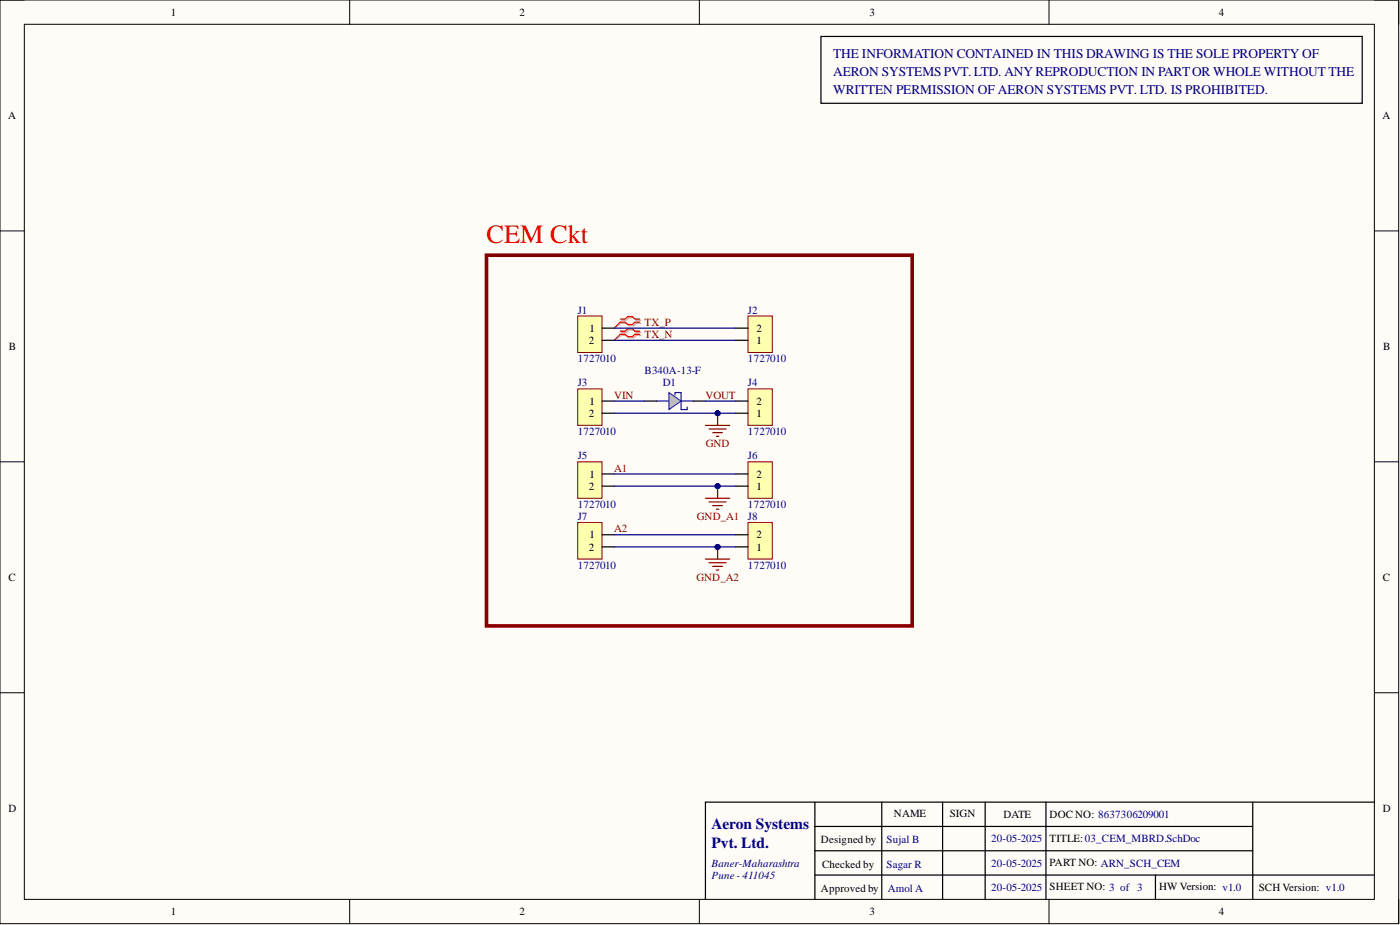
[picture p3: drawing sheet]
<svg xmlns="http://www.w3.org/2000/svg" width="292mm" height="193mm" viewBox="0 0 292 193" stroke-linecap="round" stroke-linejoin="round" font-family="sans-serif">
<path d="M0 0h291.8v192.7h-291.8z" fill-rule="evenodd" fill="#fffcf8"/>
<path d="M0 0h291.8v192.7h-291.8z" fill="none" stroke="#000" stroke-width=".21"/>
<path d="M5.1 5.1h281.7v182.5h-281.7z" fill-rule="evenodd" fill="#fffcf8"/>
<g fill="none" stroke="#000" stroke-width=".21">
<path d="M0 0h5.1M73 0v5.1M145.9 0v5.1M218.9 0v5.1M286.8 0h5v5.1M5.1 5.1h281.7v182.5h-281.7zM0 48.2h5.1M286.8 48.2h5M0 96.3h5.1M286.8 96.3h5M0 144.5h5.1M286.8 144.5h5"/>
<path d="M73 187.6v5.1M145.9 187.6v5.1M218.9 187.6v5.1M291.8 187.6v5.1"/>
</g>
<path d="M171.3 7.6h112.9v13.9h-112.9zM170 167.3v20.3M170 172.4h91.4M170 177.5h91.4M184 167.3v20.3M196.7 167.3v20.3M205.5 167.3v20.3M218.2 167.3v20.3M261.4 167.3v20.3M286.8 167.3h-139.6v20.3M170 182.6h116.8M241.1 182.6v5" fill="none" stroke="#000" stroke-width=".25"/>
<path d="M101.5 53.2h88.8v77.4h-88.8z" fill="none" stroke="#800000" stroke-width=".76"/>
<path d="M147.2 88.7h5.1M147.9 89.5h3.6M148.7 90.3h2M149.5 91h.5M149.7 86.2v2.5" fill="none" stroke="#800000" stroke-width=".25"/>
<circle cx="149.7" cy="86.2" r=".51" fill="#000080"/>
<circle cx="149.7" cy="86.2" r=".51" fill="none" stroke="#000080" stroke-width=".21"/>
<path d="M147.2 104h5.1M147.9 104.7h3.6M148.7 105.5h2M149.5 106.2h.5M149.7 101.4v2.6" fill="none" stroke="#800000" stroke-width=".25"/>
<circle cx="149.7" cy="101.4" r=".51" fill="#000080"/>
<circle cx="149.7" cy="101.4" r=".51" fill="none" stroke="#000080" stroke-width=".21"/>
<path d="M147.2 116.6h5.1M147.9 117.4h3.6M148.7 118.2h2M149.5 118.9h.5M149.7 114.1v2.5" fill="none" stroke="#800000" stroke-width=".25"/>
<circle cx="149.7" cy="114.1" r=".51" fill="#000080"/>
<circle cx="149.7" cy="114.1" r=".51" fill="none" stroke="#000080" stroke-width=".21"/>
<path d="M129.7 66.8h1l.5-.5h1l.5 .5h1M129.7 67.4h1l.5 .5h1l.5-.5h1M129.7 69.3h1l.5-.5h1l.5 .5h1M129.7 70h1l.5 .5h1l.5-.5h1" fill="none" stroke="#d0a19e" stroke-width=".25"/>
<path d="M129.7 67.4l-1.5 1.1M129.7 70l-1.5 1" fill="none" stroke="#d0a19e" stroke-width=".21"/>
<path d="M129.4 66.6h1l.5-.6h1.1l.5 .6h1M129.4 67.2h1l.5 .5h1.1l.5-.5h1M129.4 69.1h1l.5-.5h1.1l.5 .5h1M129.4 69.7h1l.5 .5h1.1l.5-.5h1" fill="none" stroke="#f00" stroke-width=".25"/>
<path d="M129.4 67.2l-1.2 1.3M129.4 69.7l-1.2 1.3" fill="none" stroke="#f00" stroke-width=".21"/>
<path d="M156.1 65.9h5v7.6h-5z" fill-rule="evenodd" fill="#ffffb0"/>
<path d="M156.1 65.9h5v7.6h-5z" fill="none" stroke="#800000" stroke-width=".21"/>
<path d="M153.5 71h2.6M153.5 68.5h2.6" fill="none" stroke="#000" stroke-width=".25"/>
<path d="M156.1 81.1h5v7.6h-5z" fill-rule="evenodd" fill="#ffffb0"/>
<path d="M156.1 81.1h5v7.6h-5z" fill="none" stroke="#800000" stroke-width=".21"/>
<path d="M153.5 86.2h2.6M153.5 83.7h2.6" fill="none" stroke="#000" stroke-width=".25"/>
<path d="M156.1 96.3h5v7.7h-5z" fill-rule="evenodd" fill="#ffffb0"/>
<path d="M156.1 96.3h5v7.7h-5z" fill="none" stroke="#800000" stroke-width=".21"/>
<path d="M153.5 98.9h2.6M153.5 101.4h2.6" fill="none" stroke="#000" stroke-width=".25"/>
<path d="M156.1 109h5v7.6h-5z" fill-rule="evenodd" fill="#ffffb0"/>
<path d="M156.1 109h5v7.6h-5z" fill="none" stroke="#800000" stroke-width=".21"/>
<path d="M153.5 114.1h2.6M153.5 111.6h2.6" fill="none" stroke="#000" stroke-width=".25"/>
<path d="M120.5 65.9h5.1v7.6h-5.1z" fill-rule="evenodd" fill="#ffffb0"/>
<path d="M120.5 65.9h5.1v7.6h-5.1z" fill="none" stroke="#800000" stroke-width=".21"/>
<path d="M125.6 68.5h2.6M125.6 71h2.6" fill="none" stroke="#000" stroke-width=".25"/>
<path d="M120.5 81.1h5.1v7.6h-5.1z" fill-rule="evenodd" fill="#ffffb0"/>
<path d="M120.5 81.1h5.1v7.6h-5.1z" fill="none" stroke="#800000" stroke-width=".21"/>
<path d="M125.6 83.7h2.6M125.6 86.2h2.6" fill="none" stroke="#000" stroke-width=".25"/>
<path d="M120.5 96.3h5.1v7.7h-5.1z" fill-rule="evenodd" fill="#ffffb0"/>
<path d="M120.5 96.3h5.1v7.7h-5.1z" fill="none" stroke="#800000" stroke-width=".21"/>
<path d="M125.6 98.9h2.6M125.6 101.4h2.6" fill="none" stroke="#000" stroke-width=".25"/>
<path d="M120.5 109h5.1v7.6h-5.1z" fill-rule="evenodd" fill="#ffffb0"/>
<path d="M120.5 109h5.1v7.6h-5.1z" fill="none" stroke="#800000" stroke-width=".21"/>
<path d="M125.6 111.6h2.6M125.6 114.1h2.6" fill="none" stroke="#000" stroke-width=".25"/>
<path d="M137 83.7h2.6M140.8 81.9h1.3v3.5h1.3M142.1 83.7h2.5" fill="none" stroke="#00f" stroke-width=".25"/>
<path d="M139.6 81.9l2.5 1.8-2.5 1.7z" fill-rule="evenodd" fill="#c0c0c0"/>
<path d="M139.6 81.9l2.5 1.8-2.5 1.7z" fill="none" stroke="#00f" stroke-width=".21"/>
<path d="M140.8 81.9v.5M143.4 84.9v.5" fill="none" stroke="#00f" stroke-width=".25"/>
<path d="M134.5 83.7h2.5M144.6 83.7h2.6" fill="none" stroke="#000" stroke-width=".25"/>
<path d="M128.2 86.2h21.5" fill="none" stroke="#000080" stroke-width=".25"/>
<circle cx="149.7" cy="86.2" r=".51" fill="#000080"/>
<circle cx="149.7" cy="86.2" r=".51" fill="none" stroke="#000080" stroke-width=".21"/>
<path d="M128.2 101.4h21.5" fill="none" stroke="#000080" stroke-width=".25"/>
<circle cx="149.7" cy="101.4" r=".51" fill="#000080"/>
<circle cx="149.7" cy="101.4" r=".51" fill="none" stroke="#000080" stroke-width=".21"/>
<path d="M128.2 114.1h21.5" fill="none" stroke="#000080" stroke-width=".25"/>
<circle cx="149.7" cy="114.1" r=".51" fill="#000080"/>
<circle cx="149.7" cy="114.1" r=".51" fill="none" stroke="#000080" stroke-width=".21"/>
<path d="M128.2 68.5h25.3M128.2 71h25.3M149.7 86.2h3.8" fill="none" stroke="#000080" stroke-width=".25"/>
<circle cx="149.7" cy="86.2" r=".51" fill="#000080"/>
<circle cx="149.7" cy="86.2" r=".51" fill="none" stroke="#000080" stroke-width=".21"/>
<path d="M149.7 101.4h3.8" fill="none" stroke="#000080" stroke-width=".25"/>
<circle cx="149.7" cy="101.4" r=".51" fill="#000080"/>
<circle cx="149.7" cy="101.4" r=".51" fill="none" stroke="#000080" stroke-width=".21"/>
<path d="M128.2 98.9h25.3M128.2 111.6h25.3M149.7 114.1h3.8" fill="none" stroke="#000080" stroke-width=".25"/>
<circle cx="149.7" cy="114.1" r=".51" fill="#000080"/>
<circle cx="149.7" cy="114.1" r=".51" fill="none" stroke="#000080" stroke-width=".21"/>
<path d="M128.2 83.7h6.3M147.2 83.7h6.3" fill="none" stroke="#000080" stroke-width=".25"/>
<text font-size="5.5" fill="#f00" x="101.5" y="50.8">CEM Ckt</text>
<g font-size="3.2" fill="#000080">
<text x="148.5" y="173">Aeron Systems</text>
<text x="148.5" y="176.8">Pvt. Ltd.</text>
</g>
<g font-size="2.8" fill="#000080">
<text x="173.8" y="12.1">THE INFORMATION CONTAINED IN THIS DRAWING IS THE SOLE PROPERTY OF</text>
<text x="173.8" y="15.9">AERON SYSTEMS PVT. LTD. ANY REPRODUCTION IN PARTOR WHOLE WITHOUT THE</text>
<text x="173.8" y="19.7">WRITTEN PERMISSION OF AERON SYSTEMS PVT. LTD. IS PROHIBITED.</text>
</g>
<g font-size="2.3">
<text x="35.6" y="3.3">1</text>
<text x="108.4" y="3.3">2</text>
<text x="181.4" y="3.3">3</text>
<text x="254.3" y="3.3">4</text>
<text x="1.7" y="24.8">A</text>
<text x="288.4" y="24.8">A</text>
<text x="122.8" y="71.8">2</text>
<text x="123" y="69.2">1</text>
<text x="157.8" y="71.8">1</text>
<text x="157.8" y="69.2">2</text>
<text x="1.9" y="73">B</text>
<text x="288.6" y="73">B</text>
<text x="122.8" y="87">2</text>
<text x="123" y="84.4">1</text>
<text x="157.8" y="87">1</text>
<text x="157.8" y="84.4">2</text>
<text x="123" y="99.6">1</text>
<text x="157.8" y="99.6">2</text>
<text x="122.8" y="102.2">2</text>
<text x="157.8" y="102.2">1</text>
<text x="123" y="112.3">1</text>
<text x="157.8" y="112.3">2</text>
<text x="122.8" y="114.9">2</text>
<text x="157.8" y="114.9">1</text>
<text x="1.8" y="121.2">C</text>
<text x="288.5" y="121.2">C</text>
<text x="1.8" y="169.4">D</text>
<text x="186.5" y="170.4">NAME</text>
<text x="198.2" y="170.4">SIGN</text>
<text x="209.4" y="170.6">DATE</text>
<text x="219" y="170.7">DOC NO: 8637306209001</text>
<text x="288.5" y="169.4">D</text>
<text x="171.3" y="176">Designed by</text>
<text x="219" y="175.7">TITLE:03_CEM_MBRD.SchDoc</text>
<text x="171.5" y="181">Checked by</text>
<text x="219" y="180.7">PART NO: ARN_SCH_CEM</text>
<text x="219" y="185.7">SHEET NO: 3 of 3</text>
<text x="241.8" y="185.7">HW Version: v1.0</text>
<text x="262.6" y="185.8">SCH Version: v1.0</text>
<text x="35.6" y="190.9">1</text>
<text x="108.4" y="190.9">2</text>
<text x="171.3" y="186.1">Approved by</text>
<text x="181.4" y="190.9">3</text>
<text x="254.3" y="190.9">4</text>
</g>
<g font-size="2.3" fill="#000080">
<text x="120.5" y="65.4">J1</text>
<text x="156.1" y="65.4">J2</text>
<text x="120.5" y="75.6">1727010</text>
<text x="156.1" y="75.6">1727010</text>
<text x="120.5" y="80.6">J3</text>
<text x="134.5" y="78.1">B340A-13-F</text>
<text x="138.3" y="80.6">D1</text>
<text x="156.1" y="80.6">J4</text>
<text x="120.5" y="90.8">1727010</text>
<text x="120.5" y="95.8">J5</text>
<text x="156.1" y="90.8">1727010</text>
<text x="156.1" y="95.8">J6</text>
<text x="120.5" y="106">1727010</text>
<text x="156.1" y="106">1727010</text>
<text x="120.5" y="108.5">J7</text>
<text x="156.1" y="108.5">J8</text>
<text x="120.5" y="118.7">1727010</text>
<text x="156.1" y="118.7">1727010</text>
<text x="185" y="176">Sujal B</text>
<text x="206.8" y="175.7">20-05-2025</text>
<text x="148.5" y="180.8">Baner-Maharashtra</text>
<text x="148.5" y="183.3">Pune - 411045</text>
<text x="185" y="181">Sagar R</text>
<text x="206.8" y="180.8">20-05-2025</text>
<text x="206.8" y="185.8">20-05-2025</text>
<text x="185.2" y="186.1">Amol A</text>
</g>
<g font-size="2.3" fill="#800000">
<text x="134.5" y="67.9">TX_P</text>
<text x="134.5" y="70.5">TX_N</text>
<text x="128.2" y="83.2">VIN</text>
<text x="147.2" y="83.2">VOUT</text>
<text x="147.3" y="93.3">GND</text>
<text x="128.2" y="98.4">A1</text>
<text x="128.2" y="111.1">A2</text>
<text x="145.4" y="108.5">GND_A1</text>
<text x="145.3" y="121.2">GND_A2</text>
</g>
</svg>
